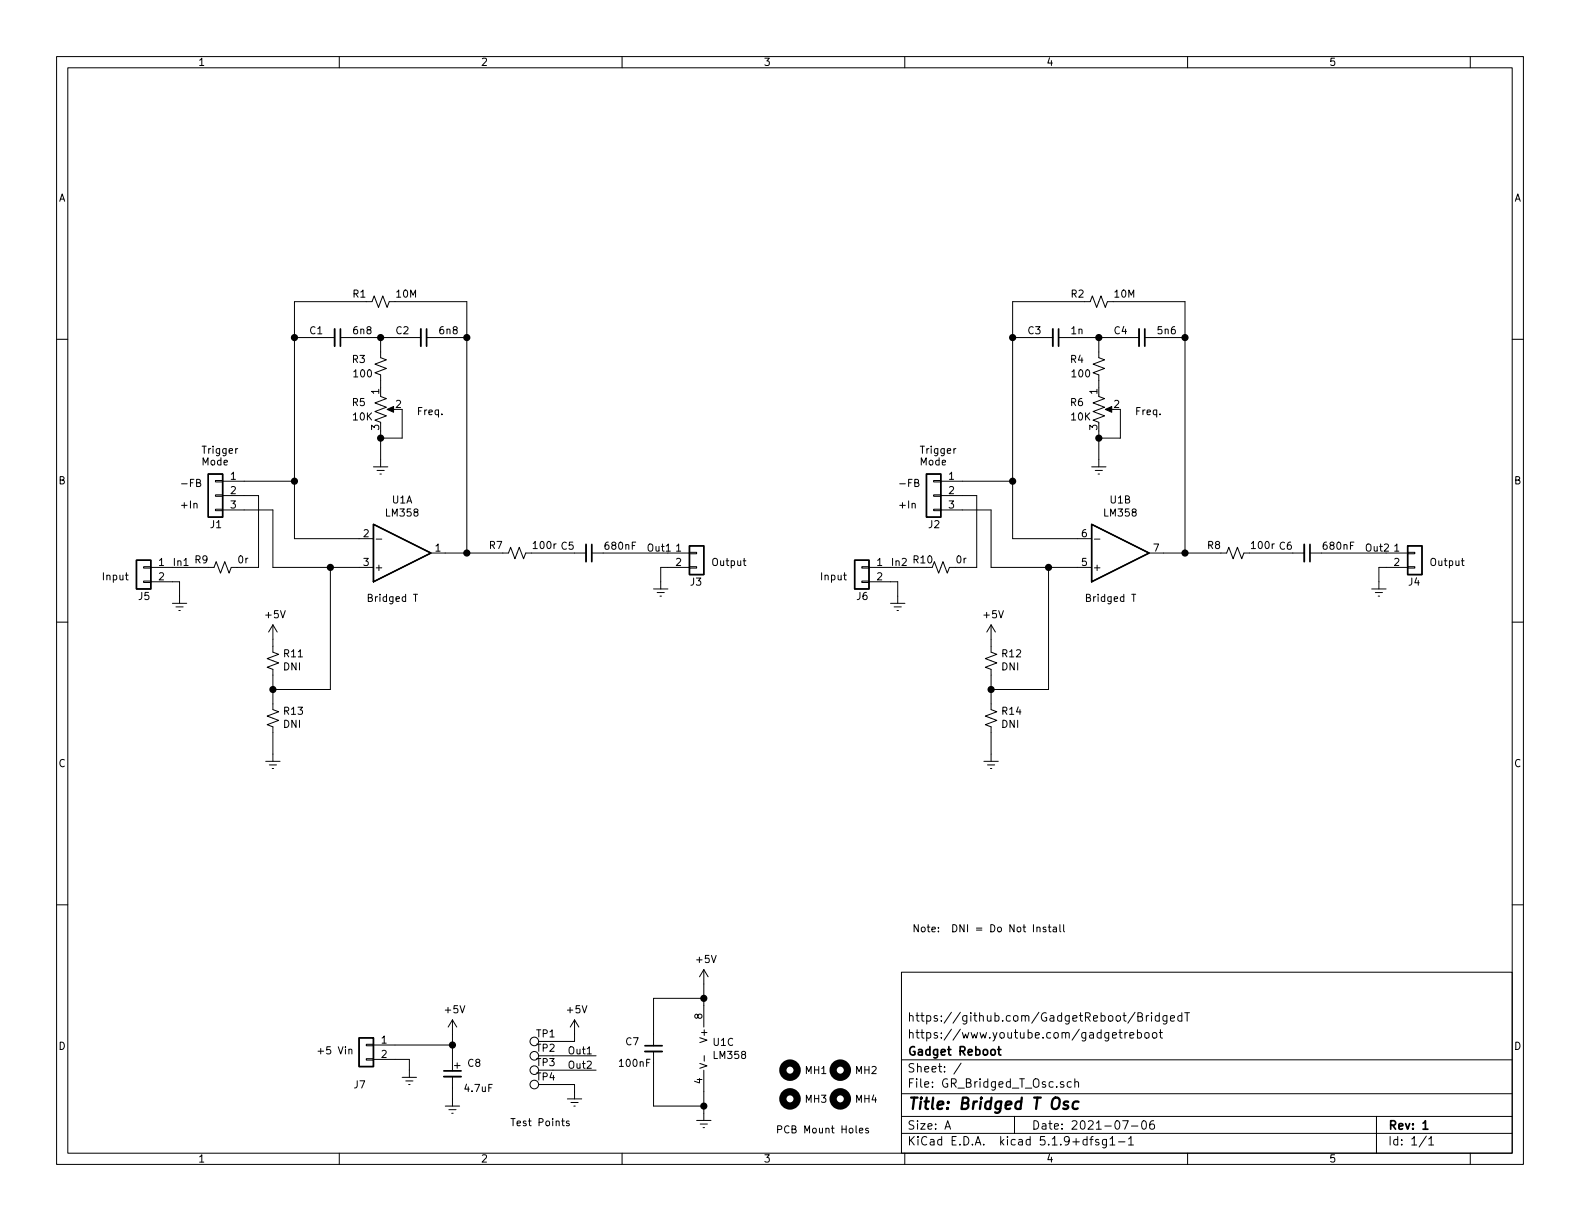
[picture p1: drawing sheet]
EESchema Schematic File Version 4
EELAYER 30 0
EELAYER END
$Descr A 11000 8500
encoding utf-8
Sheet 1 1
Title "Bridged T Osc"
Date "2021-07-06"
Rev "1"
Comp "Gadget Reboot"
Comment1 "https://www.youtube.com/gadgetreboot"
Comment2 "https://github.com/GadgetReboot/BridgedT"
Comment3 ""
Comment4 ""
$EndDescr
$Comp
L Device:C_Small C8
U 1 1
P 3150 7475
F 0 "C8" H 3250 7550 50  0000 L CNN
F 1 "4.7uF" H 3225 7375 50  0000 L CNN
F 2 "Capacitor_THT:C_Disc_D3.8mm_W2.6mm_P2.50mm" H 3150 7475 50  0001 C CNN
F 3 "~" H 3150 7475 50  0001 C CNN
	1    3150 7475
	1    0    0    -1  
$EndComp
$Comp
L power:GNDREF #PWR016
U 1 1
P 3150 7650
F 0 "#PWR016" H 3150 7400 50  0001 C CNN
F 1 "GNDREF" H 3400 7375 50  0001 C CNN
F 2 "" H 3150 7650 50  0001 C CNN
F 3 "" H 3150 7650 50  0001 C CNN
	1    3150 7650
	-1   0    0    -1  
$EndComp
Wire Wire Line
	3150 7650 3150 7575
Wire Wire Line
	2750 7275 3150 7275
$Comp
L Connector_Generic:Conn_01x02 J7
U 1 1
P 2550 7275
F 0 "J7" H 2550 7000 50  0000 L CNN
F 1 "Conn_01x02" H 2630 7176 50  0001 L CNN
F 2 "Connector_PinHeader_2.54mm:PinHeader_1x02_P2.54mm_Vertical" H 2550 7275 50  0001 C CNN
F 3 "~" H 2550 7275 50  0001 C CNN
	1    2550 7275
	-1   0    0    -1  
$EndComp
$Comp
L power:GNDREF #PWR014
U 1 1
P 2850 7450
F 0 "#PWR014" H 2850 7200 50  0001 C CNN
F 1 "GNDREF" H 3100 7175 50  0001 C CNN
F 2 "" H 2850 7450 50  0001 C CNN
F 3 "" H 2850 7450 50  0001 C CNN
	1    2850 7450
	-1   0    0    -1  
$EndComp
Wire Wire Line
	2850 7450 2850 7375
Wire Wire Line
	2850 7375 2750 7375
Text Notes 2200 7350 0    50   ~ 0
+5 Vin
$Comp
L Mechanical:MountingHole MH2
U 1 1
P 5850 7450
F 0 "MH2" H 5950 7450 50  0000 L CNN
F 1 "MountingHole" H 5950 7405 50  0001 L CNN
F 2 "MountingHole:MountingHole_3.2mm_M3" H 5850 7450 50  0001 C CNN
F 3 "~" H 5850 7450 50  0001 C CNN
	1    5850 7450
	1    0    0    -1  
$EndComp
$Comp
L Mechanical:MountingHole MH4
U 1 1
P 5850 7650
F 0 "MH4" H 5950 7650 50  0000 L CNN
F 1 "MountingHole" H 5950 7605 50  0001 L CNN
F 2 "MountingHole:MountingHole_3.2mm_M3" H 5850 7650 50  0001 C CNN
F 3 "~" H 5850 7650 50  0001 C CNN
	1    5850 7650
	1    0    0    -1  
$EndComp
$Comp
L Mechanical:MountingHole MH1
U 1 1
P 5500 7450
F 0 "MH1" H 5600 7450 50  0000 L CNN
F 1 "MountingHole" H 5600 7405 50  0001 L CNN
F 2 "MountingHole:MountingHole_3.2mm_M3" H 5500 7450 50  0001 C CNN
F 3 "~" H 5500 7450 50  0001 C CNN
	1    5500 7450
	1    0    0    -1  
$EndComp
$Comp
L Mechanical:MountingHole MH3
U 1 1
P 5500 7650
F 0 "MH3" H 5600 7650 50  0000 L CNN
F 1 "MountingHole" H 5600 7605 50  0001 L CNN
F 2 "MountingHole:MountingHole_3.2mm_M3" H 5500 7650 50  0001 C CNN
F 3 "~" H 5500 7650 50  0001 C CNN
	1    5500 7650
	1    0    0    -1  
$EndComp
Text Notes 5400 7900 0    50   ~ 0
PCB Mount Holes
$Comp
L Amplifier_Operational:TL072 U1
U 1 1
P 2800 3850
F 0 "U1" H 2800 3483 50  0000 C CNN
F 1 "LM358" H 2800 3574 50  0000 C CNN
F 2 "Package_DIP:DIP-8_W7.62mm" H 2800 3850 50  0001 C CNN
F 3 "http://www.ti.com/lit/ds/symlink/tl071.pdf" H 2800 3850 50  0001 C CNN
	1    2800 3850
	1    0    0    1   
$EndComp
$Comp
L Amplifier_Operational:TL072 U1
U 2 1
P 7800 3850
F 0 "U1" H 7800 3483 50  0000 C CNN
F 1 "LM358" H 7800 3574 50  0000 C CNN
F 2 "Package_DIP:DIP-8_W7.62mm" H 7800 3850 50  0001 C CNN
F 3 "http://www.ti.com/lit/ds/symlink/tl071.pdf" H 7800 3850 50  0001 C CNN
	2    7800 3850
	1    0    0    1   
$EndComp
$Comp
L Amplifier_Operational:TL072 U1
U 3 1
P 5000 7300
F 0 "U1" H 4958 7346 50  0000 L CNN
F 1 "LM358" H 4958 7255 50  0000 L CNN
F 2 "Package_DIP:DIP-8_W7.62mm" H 5000 7300 50  0001 C CNN
F 3 "http://www.ti.com/lit/ds/symlink/tl071.pdf" H 5000 7300 50  0001 C CNN
	3    5000 7300
	1    0    0    -1  
$EndComp
$Comp
L Device:R_Small_US R11
U 1 1
P 1900 4600
F 0 "R11" H 1832 4554 50  0000 R CNN
F 1 "DNI" H 1832 4645 50  0000 R CNN
F 2 "Resistor_THT:R_Axial_DIN0204_L3.6mm_D1.6mm_P2.54mm_Vertical" H 1900 4600 50  0001 C CNN
F 3 "~" H 1900 4600 50  0001 C CNN
	1    1900 4600
	-1   0    0    1   
$EndComp
$Comp
L Device:R_Small_US R13
U 1 1
P 1900 5000
F 0 "R13" H 1832 4954 50  0000 R CNN
F 1 "DNI" H 1832 5045 50  0000 R CNN
F 2 "Resistor_THT:R_Axial_DIN0204_L3.6mm_D1.6mm_P2.54mm_Vertical" H 1900 5000 50  0001 C CNN
F 3 "~" H 1900 5000 50  0001 C CNN
	1    1900 5000
	-1   0    0    1   
$EndComp
$Comp
L power:GNDREF #PWR09
U 1 1
P 1900 5250
F 0 "#PWR09" H 1900 5000 50  0001 C CNN
F 1 "GNDREF" H 2150 4975 50  0001 C CNN
F 2 "" H 1900 5250 50  0001 C CNN
F 3 "" H 1900 5250 50  0001 C CNN
	1    1900 5250
	-1   0    0    -1  
$EndComp
$Comp
L power:+5V #PWR07
U 1 1
P 1900 4450
F 0 "#PWR07" H 1900 4300 50  0001 C CNN
F 1 "+5V" H 1915 4623 50  0000 C CNN
F 2 "" H 1900 4450 50  0001 C CNN
F 3 "" H 1900 4450 50  0001 C CNN
	1    1900 4450
	1    0    0    -1  
$EndComp
Wire Wire Line
	1900 4450 1900 4500
Wire Wire Line
	3100 3850 3250 3850
$Comp
L Connector:TestPoint TP4
U 1 1
P 3850 7550
F 0 "TP4" V 3900 7600 50  0000 C CNN
F 1 "TestPoint" V 3954 7622 50  0001 C CNN
F 2 "TestPoint:TestPoint_Pad_D1.5mm" H 4050 7550 50  0001 C CNN
F 3 "~" H 4050 7550 50  0001 C CNN
	1    3850 7550
	0    -1   -1   0   
$EndComp
Connection ~ 3250 3850
$Comp
L Device:C_Small C7
U 1 1
P 4550 7300
F 0 "C7" H 4350 7350 50  0000 L CNN
F 1 "100nF" H 4300 7200 50  0000 L CNN
F 2 "Capacitor_THT:C_Disc_D4.7mm_W2.5mm_P5.00mm" H 4550 7300 50  0001 C CNN
F 3 "~" H 4550 7300 50  0001 C CNN
	1    4550 7300
	1    0    0    -1  
$EndComp
Wire Wire Line
	4550 7200 4550 6950
Wire Wire Line
	4550 6950 4900 6950
Wire Wire Line
	4900 6950 4900 7000
Wire Wire Line
	4900 7600 4900 7700
Wire Wire Line
	4900 7700 4550 7700
Wire Wire Line
	4550 7700 4550 7400
$Comp
L power:GNDREF #PWR017
U 1 1
P 4900 7750
F 0 "#PWR017" H 4900 7500 50  0001 C CNN
F 1 "GNDREF" H 5150 7475 50  0001 C CNN
F 2 "" H 4900 7750 50  0001 C CNN
F 3 "" H 4900 7750 50  0001 C CNN
	1    4900 7750
	-1   0    0    -1  
$EndComp
$Comp
L power:+5V #PWR011
U 1 1
P 4900 6850
F 0 "#PWR011" H 4900 6700 50  0001 C CNN
F 1 "+5V" H 4915 7023 50  0000 C CNN
F 2 "" H 4900 6850 50  0001 C CNN
F 3 "" H 4900 6850 50  0001 C CNN
	1    4900 6850
	1    0    0    -1  
$EndComp
Wire Wire Line
	4900 7750 4900 7700
Connection ~ 4900 7700
Wire Wire Line
	4900 6850 4900 6950
Connection ~ 4900 6950
$Comp
L Connector_Generic:Conn_01x02 J3
U 1 1
P 4850 3850
F 0 "J3" H 4800 3650 50  0000 L CNN
F 1 "Conn_01x02" H 4930 3751 50  0001 L CNN
F 2 "Connector_PinHeader_2.54mm:PinHeader_1x02_P2.54mm_Vertical" H 4850 3850 50  0001 C CNN
F 3 "~" H 4850 3850 50  0001 C CNN
	1    4850 3850
	1    0    0    -1  
$EndComp
Text Notes 4950 3950 0    50   ~ 0
Output\n
$Comp
L power:GNDREF #PWR03
U 1 1
P 4600 4050
F 0 "#PWR03" H 4600 3800 50  0001 C CNN
F 1 "GNDREF" H 4850 3775 50  0001 C CNN
F 2 "" H 4600 4050 50  0001 C CNN
F 3 "" H 4600 4050 50  0001 C CNN
	1    4600 4050
	-1   0    0    -1  
$EndComp
Wire Wire Line
	4600 4050 4600 3950
Wire Wire Line
	4600 3950 4650 3950
$Comp
L Device:R_Small_US R7
U 1 1
P 3600 3850
F 0 "R7" V 3650 4050 50  0000 R CNN
F 1 "100r" V 3650 3750 50  0000 R CNN
F 2 "Resistor_THT:R_Axial_DIN0204_L3.6mm_D1.6mm_P2.54mm_Vertical" H 3600 3850 50  0001 C CNN
F 3 "~" H 3600 3850 50  0001 C CNN
	1    3600 3850
	0    -1   -1   0   
$EndComp
$Comp
L Connector:TestPoint TP3
U 1 1
P 3850 7450
F 0 "TP3" V 3900 7500 50  0000 C CNN
F 1 "TestPoint" V 3954 7522 50  0001 C CNN
F 2 "TestPoint:TestPoint_Pad_D1.5mm" H 4050 7450 50  0001 C CNN
F 3 "~" H 4050 7450 50  0001 C CNN
	1    3850 7450
	0    -1   -1   0   
$EndComp
$Comp
L Connector:TestPoint TP2
U 1 1
P 3850 7350
F 0 "TP2" V 3900 7400 50  0000 C CNN
F 1 "TestPoint" V 3954 7422 50  0001 C CNN
F 2 "TestPoint:TestPoint_Pad_D1.5mm" H 4050 7350 50  0001 C CNN
F 3 "~" H 4050 7350 50  0001 C CNN
	1    3850 7350
	0    -1   -1   0   
$EndComp
$Comp
L Connector:TestPoint TP1
U 1 1
P 3850 7250
F 0 "TP1" V 3900 7300 50  0000 C CNN
F 1 "TestPoint" V 3954 7322 50  0001 C CNN
F 2 "TestPoint:TestPoint_Pad_D1.5mm" H 4050 7250 50  0001 C CNN
F 3 "~" H 4050 7250 50  0001 C CNN
	1    3850 7250
	0    -1   -1   0   
$EndComp
Text Notes 3550 7850 0    50   ~ 0
Test Points
$Comp
L power:GNDREF #PWR015
U 1 1
P 4000 7600
F 0 "#PWR015" H 4000 7350 50  0001 C CNN
F 1 "GNDREF" H 4250 7325 50  0001 C CNN
F 2 "" H 4000 7600 50  0001 C CNN
F 3 "" H 4000 7600 50  0001 C CNN
	1    4000 7600
	-1   0    0    -1  
$EndComp
$Comp
L power:+5V #PWR013
U 1 1
P 4000 7200
F 0 "#PWR013" H 4000 7050 50  0001 C CNN
F 1 "+5V" H 4015 7373 50  0000 C CNN
F 2 "" H 4000 7200 50  0001 C CNN
F 3 "" H 4000 7200 50  0001 C CNN
	1    4000 7200
	1    0    0    -1  
$EndComp
Wire Wire Line
	3850 7550 4000 7550
Wire Wire Line
	4000 7550 4000 7600
Wire Wire Line
	3850 7250 4000 7250
Wire Wire Line
	4000 7250 4000 7200
Wire Wire Line
	3850 7350 4150 7350
Wire Wire Line
	3850 7450 4150 7450
Text Label 3950 7350 0    50   ~ 0
Out1
Text Label 3950 7450 0    50   ~ 0
Out2
Wire Wire Line
	4200 3850 4650 3850
Wire Wire Line
	3700 3850 4000 3850
$Comp
L power:+5V #PWR012
U 1 1
P 3150 7200
F 0 "#PWR012" H 3150 7050 50  0001 C CNN
F 1 "+5V" H 3165 7373 50  0000 C CNN
F 2 "" H 3150 7200 50  0001 C CNN
F 3 "" H 3150 7200 50  0001 C CNN
	1    3150 7200
	1    0    0    -1  
$EndComp
Wire Wire Line
	3150 7200 3150 7275
Connection ~ 3150 7275
Wire Wire Line
	3150 7275 3150 7375
Text Notes 3150 7450 0    50   ~ 0
+\n
Text Notes 2550 4200 0    50   ~ 0
Bridged T 
$Comp
L Device:C_Small C1
U 1 1
P 2350 2350
F 0 "C1" V 2300 2150 50  0000 L CNN
F 1 "6n8" V 2300 2450 50  0000 L CNN
F 2 "Capacitor_THT:C_Disc_D4.7mm_W2.5mm_P5.00mm" H 2350 2350 50  0001 C CNN
F 3 "~" H 2350 2350 50  0001 C CNN
	1    2350 2350
	0    1    1    0   
$EndComp
$Comp
L Device:R_Small_US R3
U 1 1
P 2650 2550
F 0 "R3" H 2550 2600 50  0000 R CNN
F 1 "100" H 2600 2500 50  0000 R CNN
F 2 "Resistor_THT:R_Axial_DIN0204_L3.6mm_D1.6mm_P2.54mm_Vertical" H 2650 2550 50  0001 C CNN
F 3 "~" H 2650 2550 50  0001 C CNN
	1    2650 2550
	1    0    0    -1  
$EndComp
$Comp
L Device:R_POT_US R5
U 1 1
P 2650 2850
F 0 "R5" H 2550 2900 50  0000 R CNN
F 1 "10K" H 2600 2800 50  0000 R CNN
F 2 "Potentiometer_THT:Potentiometer_Vishay_T73YP_Vertical" H 2650 2850 50  0001 C CNN
F 3 "~" H 2650 2850 50  0001 C CNN
	1    2650 2850
	1    0    0    -1  
$EndComp
$Comp
L Device:C_Small C2
U 1 1
P 2950 2350
F 0 "C2" V 2900 2150 50  0000 L CNN
F 1 "6n8" V 2900 2450 50  0000 L CNN
F 2 "Capacitor_THT:C_Disc_D4.7mm_W2.5mm_P5.00mm" H 2950 2350 50  0001 C CNN
F 3 "~" H 2950 2350 50  0001 C CNN
	1    2950 2350
	0    1    1    0   
$EndComp
Wire Wire Line
	2650 3050 2650 3000
Wire Wire Line
	2650 2700 2650 2650
Wire Wire Line
	2850 2350 2650 2350
Wire Wire Line
	2650 2450 2650 2350
Connection ~ 2650 2350
Wire Wire Line
	2650 2350 2450 2350
Wire Wire Line
	3050 2350 3250 2350
Wire Wire Line
	2250 2350 2050 2350
Wire Wire Line
	2800 2850 2800 3050
Wire Wire Line
	2800 3050 2650 3050
Connection ~ 2650 3050
$Comp
L Device:R_Small_US R1
U 1 1
P 2650 2100
F 0 "R1" V 2700 2300 50  0000 R CNN
F 1 "10M" V 2700 2000 50  0000 R CNN
F 2 "Resistor_THT:R_Axial_DIN0204_L3.6mm_D1.6mm_P2.54mm_Vertical" H 2650 2100 50  0001 C CNN
F 3 "~" H 2650 2100 50  0001 C CNN
	1    2650 2100
	0    -1   -1   0   
$EndComp
$Comp
L power:GNDREF #PWR01
U 1 1
P 2650 3200
F 0 "#PWR01" H 2650 2950 50  0001 C CNN
F 1 "GNDREF" H 2900 2925 50  0001 C CNN
F 2 "" H 2650 3200 50  0001 C CNN
F 3 "" H 2650 3200 50  0001 C CNN
	1    2650 3200
	1    0    0    -1  
$EndComp
Wire Wire Line
	2050 3750 2500 3750
$Comp
L Device:C_Small C5
U 1 1
P 4100 3850
F 0 "C5" V 4050 3650 50  0000 L CNN
F 1 "680nF" V 4050 3950 50  0000 L CNN
F 2 "Capacitor_THT:C_Disc_D4.7mm_W2.5mm_P5.00mm" H 4100 3850 50  0001 C CNN
F 3 "~" H 4100 3850 50  0001 C CNN
	1    4100 3850
	0    1    1    0   
$EndComp
Wire Wire Line
	3250 3850 3500 3850
Text Notes 2900 2900 0    50   ~ 0
Freq.\n
Text Label 4500 3850 0    50   ~ 0
Out1
Wire Wire Line
	3250 2350 3250 3850
Wire Wire Line
	2050 2350 2050 3350
Wire Wire Line
	2650 3050 2650 3200
Wire Wire Line
	2750 2100 3250 2100
Wire Wire Line
	3250 2100 3250 2350
Connection ~ 3250 2350
Wire Wire Line
	2550 2100 2050 2100
Wire Wire Line
	2050 2100 2050 2350
Connection ~ 2050 2350
Text Label 1200 3950 0    50   ~ 0
In1
$Comp
L Device:R_Small_US R9
U 1 1
P 1550 3950
F 0 "R9" V 1600 4150 50  0000 R CNN
F 1 "0r" V 1600 3850 50  0000 R CNN
F 2 "Resistor_THT:R_Axial_DIN0204_L3.6mm_D1.6mm_P2.54mm_Vertical" H 1550 3950 50  0001 C CNN
F 3 "~" H 1550 3950 50  0001 C CNN
	1    1550 3950
	0    -1   -1   0   
$EndComp
Wire Wire Line
	1450 3950 1200 3950
Wire Wire Line
	1250 4050 1200 4050
Wire Wire Line
	1250 4150 1250 4050
$Comp
L power:GNDREF #PWR05
U 1 1
P 1250 4150
F 0 "#PWR05" H 1250 3900 50  0001 C CNN
F 1 "GNDREF" H 1500 3875 50  0001 C CNN
F 2 "" H 1250 4150 50  0001 C CNN
F 3 "" H 1250 4150 50  0001 C CNN
	1    1250 4150
	1    0    0    -1  
$EndComp
Text Notes 900  4050 2    50   ~ 0
Input\n
$Comp
L Connector_Generic:Conn_01x02 J5
U 1 1
P 1000 3950
F 0 "J5" H 950 3750 50  0000 L CNN
F 1 "Conn_01x02" H 1080 3851 50  0001 L CNN
F 2 "Connector_PinHeader_2.54mm:PinHeader_1x02_P2.54mm_Vertical" H 1000 3950 50  0001 C CNN
F 3 "~" H 1000 3950 50  0001 C CNN
	1    1000 3950
	-1   0    0    -1  
$EndComp
$Comp
L Connector_Generic:Conn_01x03 J1
U 1 1
P 1500 3450
F 0 "J1" H 1450 3250 50  0000 L CNN
F 1 "Conn_01x03" V 1463 3630 50  0001 L CNN
F 2 "Connector_PinHeader_2.54mm:PinHeader_1x03_P2.54mm_Vertical" H 1500 3450 50  0001 C CNN
F 3 "~" H 1500 3450 50  0001 C CNN
	1    1500 3450
	-1   0    0    -1  
$EndComp
Wire Wire Line
	1700 3450 1800 3450
Wire Wire Line
	1800 3450 1800 3950
Wire Wire Line
	1800 3950 1650 3950
Wire Wire Line
	1700 3550 1900 3550
Wire Wire Line
	1900 3550 1900 3950
Wire Wire Line
	1700 3350 2050 3350
Connection ~ 2050 3350
Wire Wire Line
	2050 3350 2050 3750
Text Notes 1400 3250 0    50   ~ 0
Trigger \nMode\n
Wire Wire Line
	1900 5100 1900 5250
Wire Wire Line
	1900 3950 2300 3950
Wire Wire Line
	1900 4700 1900 4800
Wire Wire Line
	1900 4800 2300 4800
Wire Wire Line
	2300 4800 2300 3950
Connection ~ 1900 4800
Wire Wire Line
	1900 4800 1900 4900
Connection ~ 2300 3950
Wire Wire Line
	2300 3950 2500 3950
Text Notes 1250 3400 0    50   ~ 0
-FB
Text Notes 1250 3550 0    50   ~ 0
+In
$Comp
L Device:R_Small_US R12
U 1 1
P 6900 4600
F 0 "R12" H 6832 4554 50  0000 R CNN
F 1 "DNI" H 6832 4645 50  0000 R CNN
F 2 "Resistor_THT:R_Axial_DIN0204_L3.6mm_D1.6mm_P2.54mm_Vertical" H 6900 4600 50  0001 C CNN
F 3 "~" H 6900 4600 50  0001 C CNN
	1    6900 4600
	-1   0    0    1   
$EndComp
$Comp
L Device:R_Small_US R14
U 1 1
P 6900 5000
F 0 "R14" H 6832 4954 50  0000 R CNN
F 1 "DNI" H 6832 5045 50  0000 R CNN
F 2 "Resistor_THT:R_Axial_DIN0204_L3.6mm_D1.6mm_P2.54mm_Vertical" H 6900 5000 50  0001 C CNN
F 3 "~" H 6900 5000 50  0001 C CNN
	1    6900 5000
	-1   0    0    1   
$EndComp
$Comp
L power:GNDREF #PWR010
U 1 1
P 6900 5250
F 0 "#PWR010" H 6900 5000 50  0001 C CNN
F 1 "GNDREF" H 7150 4975 50  0001 C CNN
F 2 "" H 6900 5250 50  0001 C CNN
F 3 "" H 6900 5250 50  0001 C CNN
	1    6900 5250
	-1   0    0    -1  
$EndComp
$Comp
L power:+5V #PWR08
U 1 1
P 6900 4450
F 0 "#PWR08" H 6900 4300 50  0001 C CNN
F 1 "+5V" H 6915 4623 50  0000 C CNN
F 2 "" H 6900 4450 50  0001 C CNN
F 3 "" H 6900 4450 50  0001 C CNN
	1    6900 4450
	1    0    0    -1  
$EndComp
Wire Wire Line
	6900 4450 6900 4500
Wire Wire Line
	8100 3850 8250 3850
Connection ~ 8250 3850
$Comp
L Connector_Generic:Conn_01x02 J4
U 1 1
P 9850 3850
F 0 "J4" H 9800 3650 50  0000 L CNN
F 1 "Conn_01x02" H 9930 3751 50  0001 L CNN
F 2 "Connector_PinHeader_2.54mm:PinHeader_1x02_P2.54mm_Vertical" H 9850 3850 50  0001 C CNN
F 3 "~" H 9850 3850 50  0001 C CNN
	1    9850 3850
	1    0    0    -1  
$EndComp
Text Notes 9950 3950 0    50   ~ 0
Output\n
$Comp
L power:GNDREF #PWR04
U 1 1
P 9600 4050
F 0 "#PWR04" H 9600 3800 50  0001 C CNN
F 1 "GNDREF" H 9850 3775 50  0001 C CNN
F 2 "" H 9600 4050 50  0001 C CNN
F 3 "" H 9600 4050 50  0001 C CNN
	1    9600 4050
	-1   0    0    -1  
$EndComp
Wire Wire Line
	9600 4050 9600 3950
Wire Wire Line
	9600 3950 9650 3950
$Comp
L Device:R_Small_US R8
U 1 1
P 8600 3850
F 0 "R8" V 8650 4050 50  0000 R CNN
F 1 "100r" V 8650 3750 50  0000 R CNN
F 2 "Resistor_THT:R_Axial_DIN0204_L3.6mm_D1.6mm_P2.54mm_Vertical" H 8600 3850 50  0001 C CNN
F 3 "~" H 8600 3850 50  0001 C CNN
	1    8600 3850
	0    -1   -1   0   
$EndComp
Wire Wire Line
	9200 3850 9650 3850
Wire Wire Line
	8700 3850 9000 3850
Text Notes 7550 4200 0    50   ~ 0
Bridged T 
$Comp
L Device:C_Small C3
U 1 1
P 7350 2350
F 0 "C3" V 7300 2150 50  0000 L CNN
F 1 "1n" V 7300 2450 50  0000 L CNN
F 2 "Capacitor_THT:C_Disc_D4.7mm_W2.5mm_P5.00mm" H 7350 2350 50  0001 C CNN
F 3 "~" H 7350 2350 50  0001 C CNN
	1    7350 2350
	0    1    1    0   
$EndComp
$Comp
L Device:R_Small_US R4
U 1 1
P 7650 2550
F 0 "R4" H 7550 2600 50  0000 R CNN
F 1 "100" H 7600 2500 50  0000 R CNN
F 2 "Resistor_THT:R_Axial_DIN0204_L3.6mm_D1.6mm_P2.54mm_Vertical" H 7650 2550 50  0001 C CNN
F 3 "~" H 7650 2550 50  0001 C CNN
	1    7650 2550
	1    0    0    -1  
$EndComp
$Comp
L Device:R_POT_US R6
U 1 1
P 7650 2850
F 0 "R6" H 7550 2900 50  0000 R CNN
F 1 "10K" H 7600 2800 50  0000 R CNN
F 2 "Potentiometer_THT:Potentiometer_Vishay_T73YP_Vertical" H 7650 2850 50  0001 C CNN
F 3 "~" H 7650 2850 50  0001 C CNN
	1    7650 2850
	1    0    0    -1  
$EndComp
$Comp
L Device:C_Small C4
U 1 1
P 7950 2350
F 0 "C4" V 7900 2150 50  0000 L CNN
F 1 "5n6" V 7900 2450 50  0000 L CNN
F 2 "Capacitor_THT:C_Disc_D4.7mm_W2.5mm_P5.00mm" H 7950 2350 50  0001 C CNN
F 3 "~" H 7950 2350 50  0001 C CNN
	1    7950 2350
	0    1    1    0   
$EndComp
Wire Wire Line
	7650 3050 7650 3000
Wire Wire Line
	7650 2700 7650 2650
Wire Wire Line
	7850 2350 7650 2350
Wire Wire Line
	7650 2450 7650 2350
Connection ~ 7650 2350
Wire Wire Line
	7650 2350 7450 2350
Wire Wire Line
	8050 2350 8250 2350
Wire Wire Line
	7250 2350 7050 2350
Wire Wire Line
	7800 2850 7800 3050
Wire Wire Line
	7800 3050 7650 3050
Connection ~ 7650 3050
$Comp
L Device:R_Small_US R2
U 1 1
P 7650 2100
F 0 "R2" V 7700 2300 50  0000 R CNN
F 1 "10M" V 7700 2000 50  0000 R CNN
F 2 "Resistor_THT:R_Axial_DIN0204_L3.6mm_D1.6mm_P2.54mm_Vertical" H 7650 2100 50  0001 C CNN
F 3 "~" H 7650 2100 50  0001 C CNN
	1    7650 2100
	0    -1   -1   0   
$EndComp
$Comp
L power:GNDREF #PWR02
U 1 1
P 7650 3200
F 0 "#PWR02" H 7650 2950 50  0001 C CNN
F 1 "GNDREF" H 7900 2925 50  0001 C CNN
F 2 "" H 7650 3200 50  0001 C CNN
F 3 "" H 7650 3200 50  0001 C CNN
	1    7650 3200
	1    0    0    -1  
$EndComp
Wire Wire Line
	7050 3750 7500 3750
$Comp
L Device:C_Small C6
U 1 1
P 9100 3850
F 0 "C6" V 9050 3650 50  0000 L CNN
F 1 "680nF" V 9050 3950 50  0000 L CNN
F 2 "Capacitor_THT:C_Disc_D4.7mm_W2.5mm_P5.00mm" H 9100 3850 50  0001 C CNN
F 3 "~" H 9100 3850 50  0001 C CNN
	1    9100 3850
	0    1    1    0   
$EndComp
Wire Wire Line
	8250 3850 8500 3850
Text Notes 7900 2900 0    50   ~ 0
Freq.\n
Text Label 9500 3850 0    50   ~ 0
Out2
Wire Wire Line
	8250 2350 8250 3850
Wire Wire Line
	7050 2350 7050 3350
Wire Wire Line
	7650 3050 7650 3200
Wire Wire Line
	7750 2100 8250 2100
Wire Wire Line
	8250 2100 8250 2350
Connection ~ 8250 2350
Wire Wire Line
	7550 2100 7050 2100
Wire Wire Line
	7050 2100 7050 2350
Connection ~ 7050 2350
Text Label 6200 3950 0    50   ~ 0
In2
$Comp
L Device:R_Small_US R10
U 1 1
P 6550 3950
F 0 "R10" V 6600 4150 50  0000 R CNN
F 1 "0r" V 6600 3850 50  0000 R CNN
F 2 "Resistor_THT:R_Axial_DIN0204_L3.6mm_D1.6mm_P2.54mm_Vertical" H 6550 3950 50  0001 C CNN
F 3 "~" H 6550 3950 50  0001 C CNN
	1    6550 3950
	0    -1   -1   0   
$EndComp
Wire Wire Line
	6450 3950 6200 3950
Wire Wire Line
	6250 4050 6200 4050
Wire Wire Line
	6250 4150 6250 4050
$Comp
L power:GNDREF #PWR06
U 1 1
P 6250 4150
F 0 "#PWR06" H 6250 3900 50  0001 C CNN
F 1 "GNDREF" H 6500 3875 50  0001 C CNN
F 2 "" H 6250 4150 50  0001 C CNN
F 3 "" H 6250 4150 50  0001 C CNN
	1    6250 4150
	1    0    0    -1  
$EndComp
Text Notes 5900 4050 2    50   ~ 0
Input\n
$Comp
L Connector_Generic:Conn_01x02 J6
U 1 1
P 6000 3950
F 0 "J6" H 5950 3750 50  0000 L CNN
F 1 "Conn_01x02" H 6080 3851 50  0001 L CNN
F 2 "Connector_PinHeader_2.54mm:PinHeader_1x02_P2.54mm_Vertical" H 6000 3950 50  0001 C CNN
F 3 "~" H 6000 3950 50  0001 C CNN
	1    6000 3950
	-1   0    0    -1  
$EndComp
$Comp
L Connector_Generic:Conn_01x03 J2
U 1 1
P 6500 3450
F 0 "J2" H 6450 3250 50  0000 L CNN
F 1 "Conn_01x03" V 6463 3630 50  0001 L CNN
F 2 "Connector_PinHeader_2.54mm:PinHeader_1x03_P2.54mm_Vertical" H 6500 3450 50  0001 C CNN
F 3 "~" H 6500 3450 50  0001 C CNN
	1    6500 3450
	-1   0    0    -1  
$EndComp
Wire Wire Line
	6700 3450 6800 3450
Wire Wire Line
	6800 3450 6800 3950
Wire Wire Line
	6800 3950 6650 3950
Wire Wire Line
	6700 3550 6900 3550
Wire Wire Line
	6900 3550 6900 3950
Wire Wire Line
	6700 3350 7050 3350
Connection ~ 7050 3350
Wire Wire Line
	7050 3350 7050 3750
Text Notes 6400 3250 0    50   ~ 0
Trigger \nMode\n
Wire Wire Line
	6900 5100 6900 5250
Wire Wire Line
	6900 3950 7300 3950
Wire Wire Line
	6900 4700 6900 4800
Wire Wire Line
	6900 4800 7300 4800
Wire Wire Line
	7300 4800 7300 3950
Connection ~ 6900 4800
Wire Wire Line
	6900 4800 6900 4900
Connection ~ 7300 3950
Wire Wire Line
	7300 3950 7500 3950
Text Notes 6250 3400 0    50   ~ 0
-FB
Text Notes 6250 3550 0    50   ~ 0
+In
Text Notes 6350 6500 0    50   ~ 0
Note:  DNI = Do Not Install
$EndSCHEMATC
